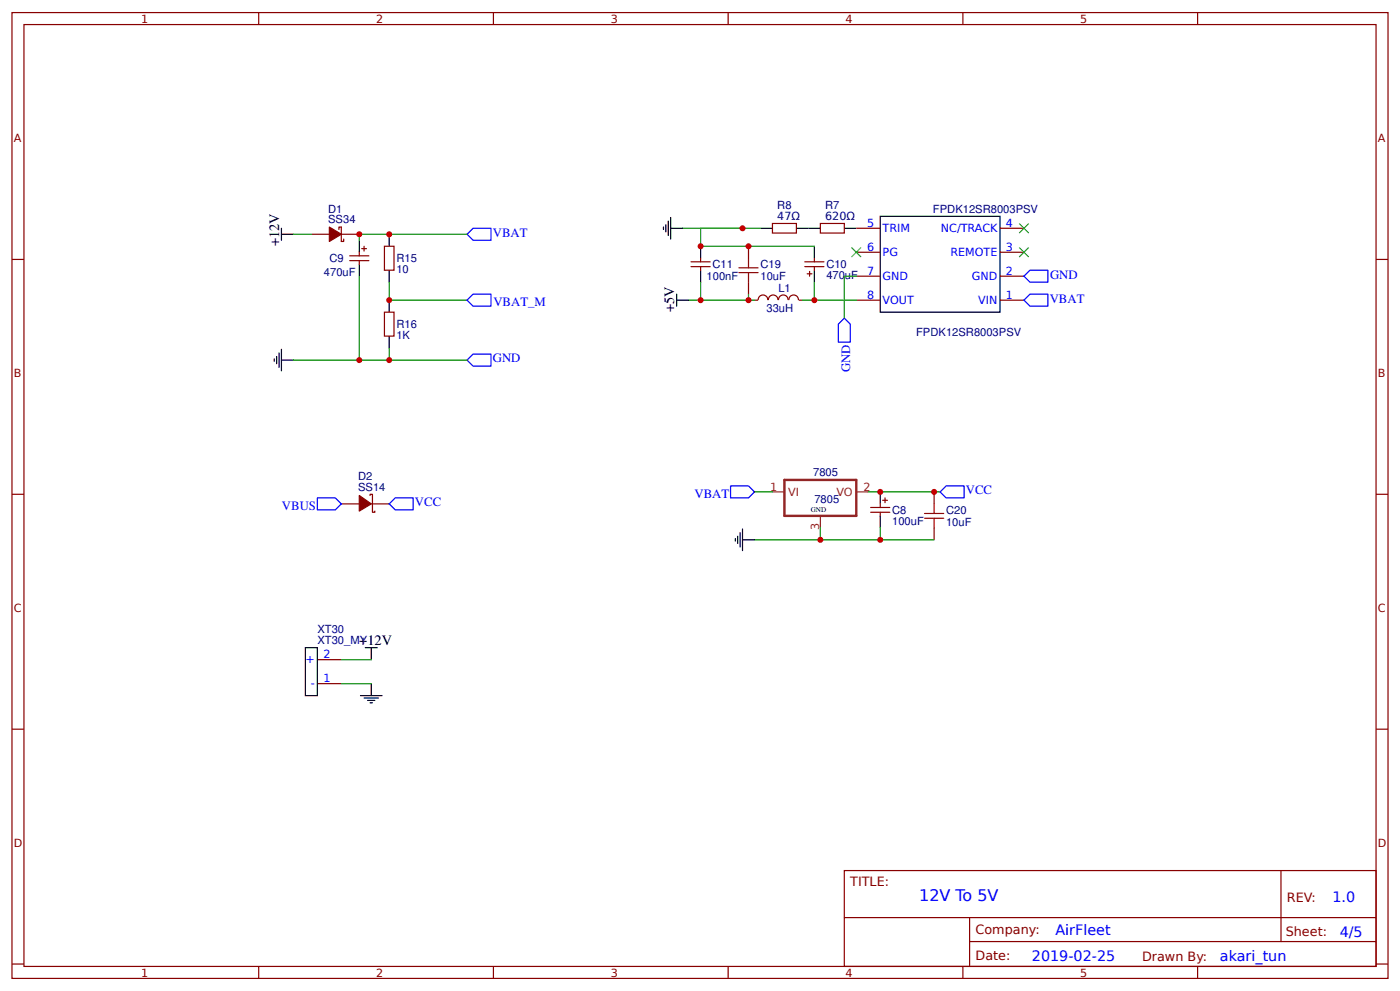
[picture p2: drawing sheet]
<svg xmlns="http://www.w3.org/2000/svg" width="309mm" height="219mm" viewBox="0 0 309 219" stroke-linecap="round" stroke-linejoin="round" font-family="sans-serif">
<g fill="none" stroke="#800" stroke-width=".26">
<path d="M2.6 2.8h304.1v213.2h-304.1zM5.3 5.4h298.7v208h-298.7zM57.1 2.8v2.6M109 2.8v2.6M160.9 2.8v2.6M212.7 2.8v2.6M264.6 2.8v2.6M2.6 57.3h2.7M68.8 51.7h4M74.9 50.7v-.6h.5v3.2h.5v-.5M75.4 51.7h4M77.3 56.5h4.2"/>
<path d="M77.3 57.5h4.2M79.4 55.7v.8M79.4 57.5v.8M79.9 54.9h1.1M80.4 54.4v1M84.9 54.4h2.1v5.3h-2.1zM152.7 58.9h4.2M152.7 57.8h4.2M154.8 57v.8M154.8 58.9v.8M165.4 54.4v2.6M170.7 49.3h5.2v2.2h-5.2z"/>
<path d="M177.8 58.9h4.2M177.8 57.8h4.2M178.9 59.9v1.1M179.9 57v.8M179.9 58.9v.8M181.2 49.3h5.3v2.2h-5.3zM189.2 55.7h5.3M189.2 50.4h5.3M220.9 55.7h5.3M220.9 50.4h5.3M304 57.3h2.7M84.9 68.9h2.1v5.3h-2.1z"/>
<path d="M165.4 62.3v2.7M166.7 66.3h.8M167.5 66.3a1.06 1.06 0 0 1 1.1-1.2 1.06 1.06 0 0 1 1 1.2M169.8 66.3a1.06 1.06 0 0 1 1-1.2 1.06 1.06 0 0 1 1.1 1.2M172 66.3a1.06 1.06 0 0 1 1.1-1.2 1.06 1.06 0 0 1 1 1.2M174.3 66.3a1.06 1.06 0 0 1 1-1.2 1.06 1.06 0 0 1 1.1 1.2M176.5 66.3h.8M178.3 60.5h1.1M189.2 66.3h5.3M189.2 61h5.3M220.9 66.3h5.3M220.9 61h5.3"/>
<path d="M2.6 109.1h2.7M75.4 111.3h4M81.8 109.4v-.3h.5v4h.5v-.3M82 111.3h4M192.4 112.1h4.2M192.4 113.1h4.2M194.5 111.3v.8M194.5 113.1v.8M195 110.5h1.1M195.5 109.9v1.1M206.4 108.6v2.7M206.4 116.5v2.7"/>
<path d="M304 109.1h2.7M70.1 145.7h5.3M70.1 150.9h5.3M2.6 161h2.7M304 161h2.7M186.5 192.2h117.5v21.2h-117.5zM283 192.2v15.7M2.6 212.9h2.7M57.1 213.4v2.6M109 213.4v2.6M160.9 213.4v2.6M186.6 202.6h117.3"/>
<path d="M212.7 213.4v2.6M214.2 207.9h89.7M214.2 202.6v10.6M264.6 213.4v2.6M304 212.9h2.7"/>
</g>
<g fill="none" stroke="#000" stroke-width=".26">
<path d="M62.2 51.7h2.6M62.2 50.4v2.6M79.4 53v2.7M79.4 58.3v2.7M86 51.7v2.7M86 59.7v2.6M146.6 50.1v.6M147.1 49.6v1.6M147.6 48.8v3.2M148.2 50.4h2.6M148.2 48v4.8M154.8 54.4v2.6"/>
<path d="M154.8 59.7v2.6M168 50.4h2.7M175.9 50.4h5.3M179.9 54.4v2.6M179.9 59.7v2.6M186.5 50.4h2.7M194.5 47.8h26.4v21.1h-26.4zM60.6 79.2v.6M61.1 78.7v1.6M61.6 77.9v3.2M62.2 77.1v4.8M62.2 79.5h2.6"/>
<path d="M86 66.3v2.6M86 74.2v2.7M149.5 66.3h2.6M149.5 65v2.6M162.5 118.9v.6M163 118.4v1.6M163.5 117.6v3.2M164 119.2h2.7M164 116.8v4.8M194.5 108.6v2.7M194.5 113.9v2.6M67.5 143h2.6v10.6h-2.6z"/>
<path d="M79.6 153.6h4.8M80.4 154.1h3.2M80.7 143h2.6M81.2 154.6h1.6M81.8 155.2h.5M82 143v2.7M82 150.9v2.7"/>
</g>
<g fill="#800" stroke="#800" stroke-width=".26">
<path d="M72.8 50.1l2.6 1.6-2.6 1.6z"/>
<path d="M79.4 109.4l2.6 1.9-2.6 1.5z"/>
</g>
<g fill="none" stroke="#080" stroke-width=".26">
<path d="M64.8 51.7h4M103.2 51.7h-23.8v1.3M150.8 50.4h17.2M164 50.4h-9.2v4h25.1M64.8 79.5h38.4M79.4 61v18.5M86 62.3v4h17.2M86 76.9v2.6M152.1 66.3h14.6M154.8 62.3v4M165.4 65v1.3M177.3 66.3h11.9"/>
<path d="M179.9 62.3v4M189.2 61h-2.7v9.2M166.7 108.6h4M181.2 116.5v2.7h-14.5M191.8 108.6h15.9M194.5 116.5v2.7h-13.3M194.5 119.2h11.9M75.4 145.7h6.6M75.4 150.9h6.6"/>
</g>
<path d="M103.2 51.7l1.3-1.3h4v2.6h-4zM103.2 79.5l1.3-1.3h4v2.6h-4zM104.5 65h4v2.6h-4l-1.3-1.3zM186.5 70.2l1.4 1.4v3.9h-2.7v-3.9zM226.2 61l1.3-1.3h4v2.6h-4zM226.2 66.3l1.3-1.3h4v2.6h-4zM70.1 109.9h4l1.3 1.4-1.3 1.3h-4zM86 111.3l1.3-1.4h4v2.7h-4zM161.4 107.3h4l1.3 1.3-1.3 1.3h-4zM207.7 108.6l1.3-1.3h4v2.6h-4z" fill="none" stroke="#00f" stroke-width=".26"/>
<g fill="#000" stroke="#3c3" stroke-width=".26">
<path d="M188.1 54.6l2.1 2.2zM190.2 54.6l-2.1 2.2z"/>
<path d="M225.2 54.6l2.1 2.2zM227.3 54.6l-2.1 2.2z"/>
<path d="M225.2 49.3l2.1 2.2zM225.2 51.5l2.1-2.2z"/>
</g>
<path d="M173.3 106h15.9v7.9h-15.9z" fill="none" stroke="#8d2323" stroke-width=".53"/>
<path d="M170.7 108.6h2.6M181.2 113.9v2.6M189.2 108.6h2.6" fill="none" stroke="#8d2323" stroke-width=".26"/>
<path d="M163.2 59.1h4.3M165.4 57v2.1M163.2 60.2h4.3M165.4 60.2v2.1M204.3 114.4h4.2M204.3 113.4h4.2M206.4 111.3v2.1M206.4 114.4v2.1" fill="none" stroke="#a00000" stroke-width=".26"/>
<g fill="#c00">
<circle cx="86" cy="66.3" r=".66"/>
<circle cx="86" cy="79.5" r=".66"/>
<circle cx="79.4" cy="79.5" r=".66"/>
<circle cx="86" cy="51.7" r=".66"/>
<circle cx="194.5" cy="119.2" r=".66"/>
<circle cx="165.4" cy="66.3" r=".66"/>
<circle cx="165.4" cy="54.4" r=".66"/>
<circle cx="179.9" cy="66.3" r=".66"/>
<circle cx="164" cy="50.4" r=".66"/>
<circle cx="79.4" cy="51.7" r=".66"/>
<circle cx="181.2" cy="119.2" r=".66"/>
<circle cx="154.8" cy="54.4" r=".66"/>
<circle cx="154.8" cy="66.3" r=".66"/>
<circle cx="194.5" cy="108.6" r=".66"/>
<circle cx="206.4" cy="108.6" r=".66"/>
</g>
<text font-size="3.5" fill="#00f" x="203.1" y="199">12V To 5V</text>
<g font-size="3.2">
<text x="61.6" y="54.4" transform="rotate(-90 61.6 54.4)">+12V</text>
<text x="149" y="68.9" transform="rotate(-90 149 68.9)">+5V</text>
<text x="79.4" y="142.5">+12V</text>
</g>
<g font-size="3.2" fill="#00f">
<text x="294.4" y="199.2">1.0</text>
<text x="233.2" y="206.3">AirFleet</text>
<text x="296" y="206.9">4/5</text>
<text x="228" y="212.2">2019-02-25</text>
<text x="269.5" y="212.1">akari_tun</text>
</g>
<g font-size="2.8" fill="#00f">
<text x="108.9" y="52.3">VBAT</text>
<text x="232" y="61.5">GND</text>
<text x="109" y="67.5">VBAT_M</text>
<text x="231.9" y="66.8">VBAT</text>
<text x="108.9" y="80">GND</text>
<text x="187.9" y="82.1" transform="rotate(-90 187.9 82.1)">GND</text>
<text x="62.3" y="112.6">VBUS</text>
<text x="91.7" y="111.8">VCC</text>
<text x="153.4" y="109.9">VBAT</text>
<text x="213.4" y="109.1">VCC</text>
</g>
<g font-size="2.8" fill="#800">
<text x="187.9" y="195.7">TITLE:</text>
<text x="284.3" y="199.2">REV:</text>
<text x="215.5" y="206.3">Company:</text>
<text x="284.1" y="206.8">Sheet:</text>
<text x="215.5" y="212.1">Date:</text>
<text x="252.3" y="212.1">Drawn By:</text>
</g>
<g font-size="2.5" fill="#800">
<text x="31.2" y="5">1</text>
<text x="83.1" y="5">2</text>
<text x="134.9" y="5">3</text>
<text x="186.8" y="5">4</text>
<text x="238.7" y="5">5</text>
<text x="3" y="31.4">A</text>
<text x="304.4" y="31.4">A</text>
<text x="3" y="83.2">B</text>
<text x="304.4" y="83.2">B</text>
<text x="3" y="135.1">C</text>
<text x="304.4" y="135.1">C</text>
<text x="3" y="186.9">D</text>
<text x="304.4" y="186.9">D</text>
<text x="31.2" y="215.6">1</text>
<text x="83.1" y="215.6">2</text>
<text x="134.9" y="215.6">3</text>
<text x="186.8" y="215.6">4</text>
<text x="238.7" y="215.6">5</text>
</g>
<g font-size="2.5" fill="#000080">
<text x="72.5" y="46.9">D1</text>
<text x="171.7" y="46.2">R8</text>
<text x="182.3" y="46.1">R7</text>
<text x="206.1" y="47">FPDK12SR8003PSV</text>
<text x="72.5" y="49.3">SS34</text>
<text x="171.7" y="48.6">47Ω</text>
<text x="182.3" y="48.6">620Ω</text>
<text x="72.8" y="57.9">C9</text>
<text x="87.6" y="57.9">R15</text>
<text x="157.4" y="59.2">C11</text>
<text x="168" y="59.3">C19</text>
<text x="182.6" y="59.2">C10</text>
<text x="71.6" y="60.9">470uF</text>
<text x="87.6" y="60.2">10</text>
<text x="156.1" y="61.9">100nF</text>
<text x="168" y="61.9">10uF</text>
<text x="172" y="64.6">L1</text>
<text x="182.6" y="61.6">470uF</text>
<text x="169.3" y="68.8">33uH</text>
<text x="87.6" y="74.8">1K</text>
<text x="87.6" y="72.4">R16</text>
<text x="202.4" y="74.1">FPDK12SR8003PSV</text>
<text x="79.1" y="106">D2</text>
<text x="179.7" y="105.2">7805</text>
<text x="79.1" y="108.3">SS14</text>
<text x="179.9" y="111">7805</text>
<text x="197.1" y="113.4">C8</text>
<text x="209" y="113.5">C20</text>
<text x="197.1" y="115.8">100uF</text>
<text x="209" y="116.2">10uF</text>
<text x="70.1" y="142.2">XT30_MY</text>
<text x="70.1" y="139.8">XT30</text>
</g>
<g font-size="2.5" fill="#00f">
<text x="191.6" y="50.1">5</text>
<text x="195" y="51.2">TRIM</text>
<text x="207.9" y="51.2">NC/TRACK</text>
<text x="222.2" y="50.1">4</text>
<text x="191.6" y="55.4">6</text>
<text x="195" y="56.5">PG</text>
<text x="210" y="56.5">REMOTE</text>
<text x="222.2" y="55.4">3</text>
<text x="191.6" y="60.7">7</text>
<text x="195" y="61.8">GND</text>
<text x="214.7" y="61.8">GND</text>
<text x="222.2" y="60.7">2</text>
<text x="191.6" y="66">8</text>
<text x="195" y="67.1">VOUT</text>
<text x="216.1" y="67.1">VIN</text>
<text x="222.2" y="66">1</text>
<text x="67.5" y="146.4">+</text>
<text x="71.4" y="145.4">2</text>
<text x="68.7" y="151.7">-</text>
<text x="71.4" y="150.7">1</text>
</g>
<g font-size="2.5" fill="#8d2323">
<text x="170.1" y="108.3">1</text>
<text x="174.1" y="109.4">VI</text>
<text x="184.8" y="109.4">VO</text>
<text x="190.8" y="108.3">2</text>
<text x="181" y="117.1" transform="rotate(-90 181 117.1)">3</text>
</g>
<text font-size="1.6" x="179.1" y="113.1">GND</text>
</svg>
